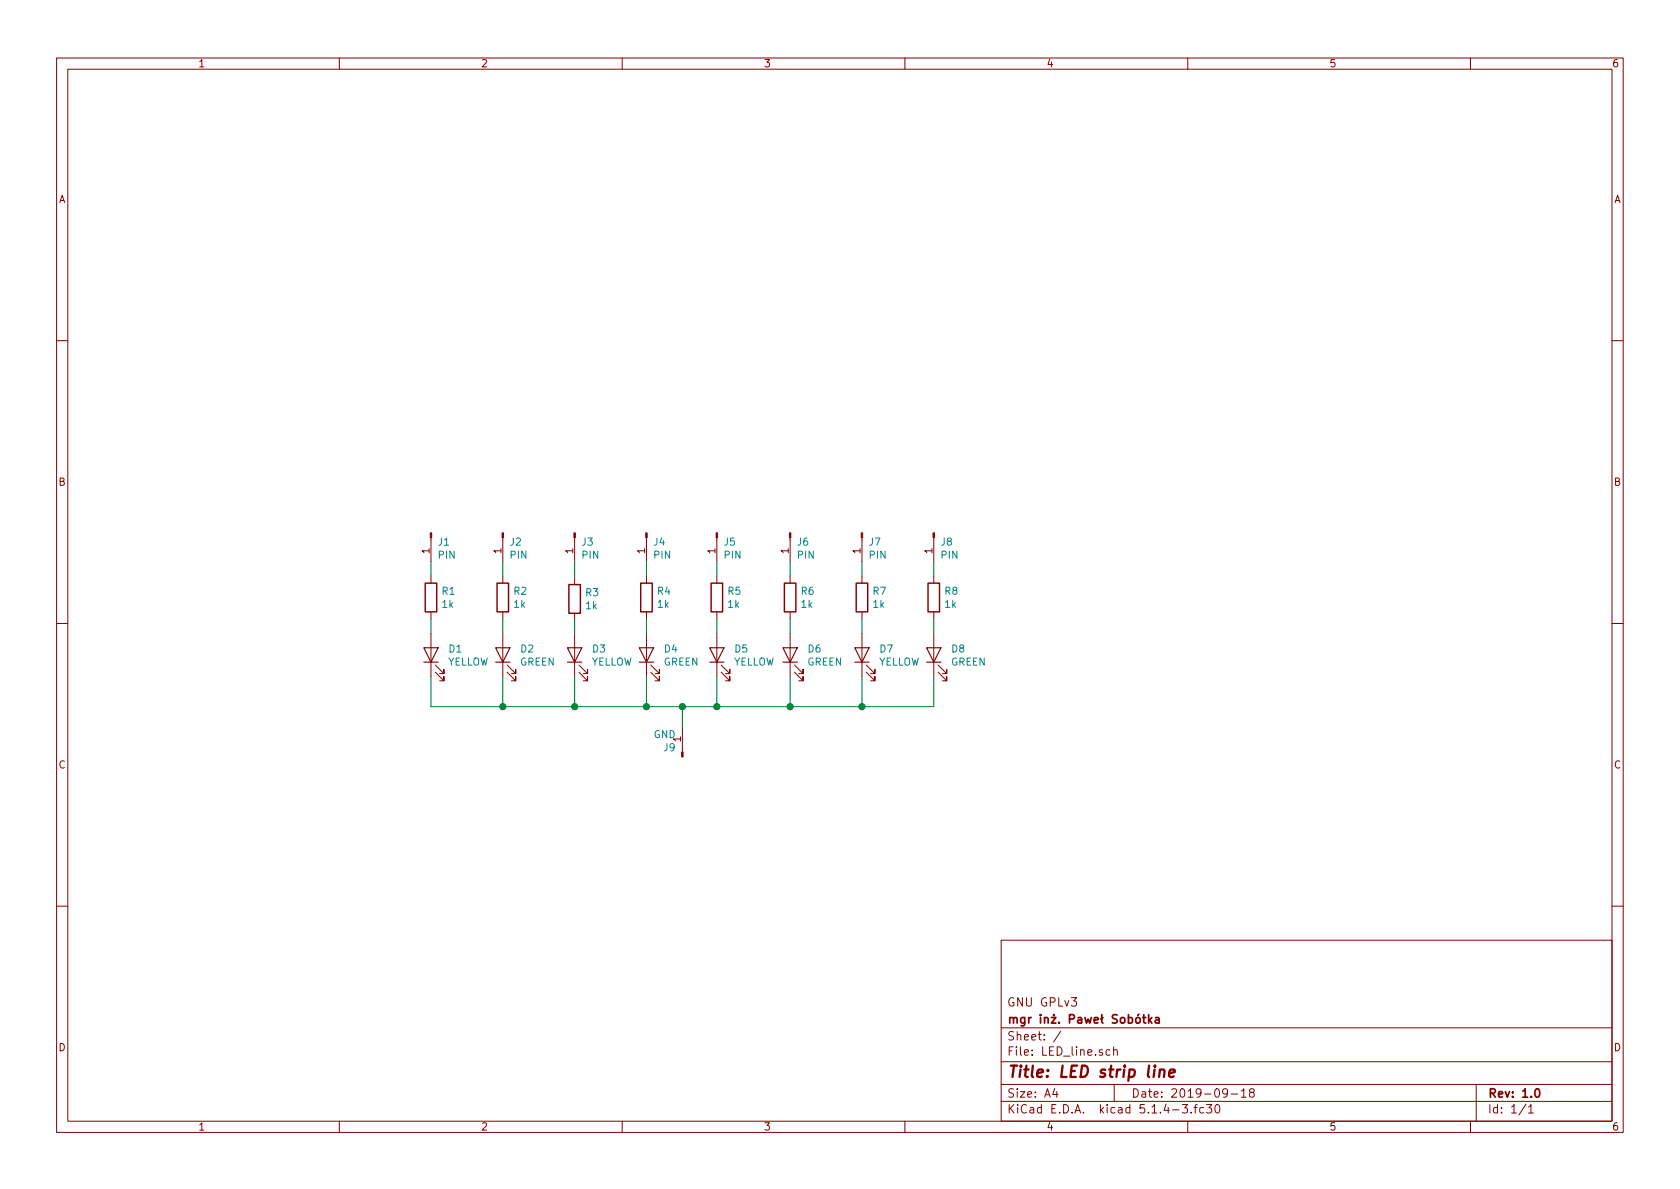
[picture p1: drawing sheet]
EESchema Schematic File Version 4
LIBS:LED_line-cache
EELAYER 30 0
EELAYER END
$Descr A4 11693 8268
encoding utf-8
Sheet 1 1
Title "LED strip line"
Date "2019-09-18"
Rev "1.0"
Comp "mgr inż. Paweł Sobótka"
Comment1 "GNU GPLv3"
Comment2 ""
Comment3 ""
Comment4 ""
$EndDescr
$Comp
L Device:LED D1
U 1 1
P 3000 4550
F 0 "D1" V 3039 4432 50  0000 R CNN
F 1 "YELLOW" V 2948 4432 50  0000 R CNN
F 2 "LED_THT:LED_D3.0mm" H 3000 4550 50  0001 C CNN
F 3 "~" H 3000 4550 50  0001 C CNN
	1    3000 4550
	0    -1   -1   0   
$EndComp
$Comp
L Device:LED D3
U 1 1
P 4000 4550
F 0 "D3" V 4039 4432 50  0000 R CNN
F 1 "YELLOW" V 3948 4432 50  0000 R CNN
F 2 "LED_THT:LED_D3.0mm" H 4000 4550 50  0001 C CNN
F 3 "~" H 4000 4550 50  0001 C CNN
	1    4000 4550
	0    -1   -1   0   
$EndComp
$Comp
L Device:LED D5
U 1 1
P 4990 4550
F 0 "D5" V 5029 4432 50  0000 R CNN
F 1 "YELLOW" V 4938 4432 50  0000 R CNN
F 2 "LED_THT:LED_D3.0mm" H 4990 4550 50  0001 C CNN
F 3 "~" H 4990 4550 50  0001 C CNN
	1    4990 4550
	0    -1   -1   0   
$EndComp
$Comp
L Device:LED D7
U 1 1
P 6000 4550
F 0 "D7" V 6039 4432 50  0000 R CNN
F 1 "YELLOW" V 5948 4432 50  0000 R CNN
F 2 "LED_THT:LED_D3.0mm" H 6000 4550 50  0001 C CNN
F 3 "~" H 6000 4550 50  0001 C CNN
	1    6000 4550
	0    -1   -1   0   
$EndComp
$Comp
L Device:LED D2
U 1 1
P 3500 4550
F 0 "D2" V 3539 4432 50  0000 R CNN
F 1 "GREEN" V 3448 4432 50  0000 R CNN
F 2 "LED_THT:LED_D3.0mm" H 3500 4550 50  0001 C CNN
F 3 "~" H 3500 4550 50  0001 C CNN
	1    3500 4550
	0    -1   -1   0   
$EndComp
$Comp
L Device:LED D4
U 1 1
P 4500 4550
F 0 "D4" V 4539 4432 50  0000 R CNN
F 1 "GREEN" V 4448 4432 50  0000 R CNN
F 2 "LED_THT:LED_D3.0mm" H 4500 4550 50  0001 C CNN
F 3 "~" H 4500 4550 50  0001 C CNN
	1    4500 4550
	0    -1   -1   0   
$EndComp
$Comp
L Device:LED D6
U 1 1
P 5500 4550
F 0 "D6" V 5539 4432 50  0000 R CNN
F 1 "GREEN" V 5448 4432 50  0000 R CNN
F 2 "LED_THT:LED_D3.0mm" H 5500 4550 50  0001 C CNN
F 3 "~" H 5500 4550 50  0001 C CNN
	1    5500 4550
	0    -1   -1   0   
$EndComp
$Comp
L Device:LED D8
U 1 1
P 6500 4550
F 0 "D8" V 6539 4432 50  0000 R CNN
F 1 "GREEN" V 6448 4432 50  0000 R CNN
F 2 "LED_THT:LED_D3.0mm" H 6500 4550 50  0001 C CNN
F 3 "~" H 6500 4550 50  0001 C CNN
	1    6500 4550
	0    -1   -1   0   
$EndComp
$Comp
L Device:R R1
U 1 1
P 3000 4150
F 0 "R1" H 3070 4196 50  0000 L CNN
F 1 "1k" H 3070 4105 50  0000 L CNN
F 2 "Resistor_THT:R_Axial_DIN0204_L3.6mm_D1.6mm_P7.62mm_Horizontal" V 2930 4150 50  0001 C CNN
F 3 "~" H 3000 4150 50  0001 C CNN
	1    3000 4150
	1    0    0    -1  
$EndComp
$Comp
L Device:R R2
U 1 1
P 3500 4150
F 0 "R2" H 3570 4196 50  0000 L CNN
F 1 "1k" H 3570 4105 50  0000 L CNN
F 2 "Resistor_THT:R_Axial_DIN0204_L3.6mm_D1.6mm_P7.62mm_Horizontal" V 3430 4150 50  0001 C CNN
F 3 "~" H 3500 4150 50  0001 C CNN
	1    3500 4150
	1    0    0    -1  
$EndComp
$Comp
L Device:R R3
U 1 1
P 4000 4160
F 0 "R3" H 4070 4206 50  0000 L CNN
F 1 "1k" H 4070 4115 50  0000 L CNN
F 2 "Resistor_THT:R_Axial_DIN0204_L3.6mm_D1.6mm_P7.62mm_Horizontal" V 3930 4160 50  0001 C CNN
F 3 "~" H 4000 4160 50  0001 C CNN
	1    4000 4160
	1    0    0    -1  
$EndComp
$Comp
L Device:R R4
U 1 1
P 4500 4150
F 0 "R4" H 4570 4196 50  0000 L CNN
F 1 "1k" H 4570 4105 50  0000 L CNN
F 2 "Resistor_THT:R_Axial_DIN0204_L3.6mm_D1.6mm_P7.62mm_Horizontal" V 4430 4150 50  0001 C CNN
F 3 "~" H 4500 4150 50  0001 C CNN
	1    4500 4150
	1    0    0    -1  
$EndComp
$Comp
L Device:R R5
U 1 1
P 4990 4150
F 0 "R5" H 5060 4196 50  0000 L CNN
F 1 "1k" H 5060 4105 50  0000 L CNN
F 2 "Resistor_THT:R_Axial_DIN0204_L3.6mm_D1.6mm_P7.62mm_Horizontal" V 4920 4150 50  0001 C CNN
F 3 "~" H 4990 4150 50  0001 C CNN
	1    4990 4150
	1    0    0    -1  
$EndComp
$Comp
L Device:R R6
U 1 1
P 5500 4150
F 0 "R6" H 5570 4196 50  0000 L CNN
F 1 "1k" H 5570 4105 50  0000 L CNN
F 2 "Resistor_THT:R_Axial_DIN0204_L3.6mm_D1.6mm_P7.62mm_Horizontal" V 5430 4150 50  0001 C CNN
F 3 "~" H 5500 4150 50  0001 C CNN
	1    5500 4150
	1    0    0    -1  
$EndComp
$Comp
L Device:R R7
U 1 1
P 6000 4150
F 0 "R7" H 6070 4196 50  0000 L CNN
F 1 "1k" H 6070 4105 50  0000 L CNN
F 2 "Resistor_THT:R_Axial_DIN0204_L3.6mm_D1.6mm_P7.62mm_Horizontal" V 5930 4150 50  0001 C CNN
F 3 "~" H 6000 4150 50  0001 C CNN
	1    6000 4150
	1    0    0    -1  
$EndComp
$Comp
L Device:R R8
U 1 1
P 6500 4150
F 0 "R8" H 6570 4196 50  0000 L CNN
F 1 "1k" H 6570 4105 50  0000 L CNN
F 2 "Resistor_THT:R_Axial_DIN0204_L3.6mm_D1.6mm_P7.62mm_Horizontal" V 6430 4150 50  0001 C CNN
F 3 "~" H 6500 4150 50  0001 C CNN
	1    6500 4150
	1    0    0    -1  
$EndComp
Wire Wire Line
	3000 4700 3000 4910
Wire Wire Line
	3000 4910 3500 4910
Wire Wire Line
	6500 4910 6500 4700
Wire Wire Line
	3500 4700 3500 4910
Connection ~ 3500 4910
Wire Wire Line
	3500 4910 4000 4910
Wire Wire Line
	4000 4700 4000 4910
Connection ~ 4000 4910
Wire Wire Line
	4500 4700 4500 4910
Connection ~ 4500 4910
Wire Wire Line
	4990 4700 4990 4910
Connection ~ 4990 4910
Wire Wire Line
	4990 4910 5500 4910
Wire Wire Line
	5500 4700 5500 4910
Connection ~ 5500 4910
Wire Wire Line
	5500 4910 6000 4910
Wire Wire Line
	6000 4700 6000 4910
Connection ~ 6000 4910
Wire Wire Line
	6000 4910 6500 4910
Wire Wire Line
	6500 4300 6500 4400
Wire Wire Line
	6000 4300 6000 4400
Wire Wire Line
	5500 4300 5500 4400
Wire Wire Line
	4990 4300 4990 4400
Wire Wire Line
	4500 4300 4500 4400
Wire Wire Line
	4000 4310 4000 4400
Wire Wire Line
	3500 4300 3500 4400
Wire Wire Line
	3000 4300 3000 4400
$Comp
L Connector:Conn_01x01_Male J1
U 1 1
P 3000 3700
F 0 "J1" V 3062 3744 50  0000 L CNN
F 1 "PIN" V 3153 3744 50  0000 L CNN
F 2 "LED_line:pin_in_01x01" H 3000 3700 50  0001 C CNN
F 3 "~" H 3000 3700 50  0001 C CNN
	1    3000 3700
	0    1    1    0   
$EndComp
$Comp
L Connector:Conn_01x01_Male J2
U 1 1
P 3500 3700
F 0 "J2" V 3562 3744 50  0000 L CNN
F 1 "PIN" V 3653 3744 50  0000 L CNN
F 2 "LED_line:pin_in_01x01" H 3500 3700 50  0001 C CNN
F 3 "~" H 3500 3700 50  0001 C CNN
	1    3500 3700
	0    1    1    0   
$EndComp
$Comp
L Connector:Conn_01x01_Male J3
U 1 1
P 4000 3700
F 0 "J3" V 4062 3744 50  0000 L CNN
F 1 "PIN" V 4153 3744 50  0000 L CNN
F 2 "LED_line:pin_in_01x01" H 4000 3700 50  0001 C CNN
F 3 "~" H 4000 3700 50  0001 C CNN
	1    4000 3700
	0    1    1    0   
$EndComp
$Comp
L Connector:Conn_01x01_Male J4
U 1 1
P 4500 3700
F 0 "J4" V 4562 3744 50  0000 L CNN
F 1 "PIN" V 4653 3744 50  0000 L CNN
F 2 "LED_line:pin_in_01x01" H 4500 3700 50  0001 C CNN
F 3 "~" H 4500 3700 50  0001 C CNN
	1    4500 3700
	0    1    1    0   
$EndComp
$Comp
L Connector:Conn_01x01_Male J5
U 1 1
P 4990 3700
F 0 "J5" V 5052 3744 50  0000 L CNN
F 1 "PIN" V 5143 3744 50  0000 L CNN
F 2 "LED_line:pin_in_01x01" H 4990 3700 50  0001 C CNN
F 3 "~" H 4990 3700 50  0001 C CNN
	1    4990 3700
	0    1    1    0   
$EndComp
$Comp
L Connector:Conn_01x01_Male J6
U 1 1
P 5500 3700
F 0 "J6" V 5562 3744 50  0000 L CNN
F 1 "PIN" V 5653 3744 50  0000 L CNN
F 2 "LED_line:pin_in_01x01" H 5500 3700 50  0001 C CNN
F 3 "~" H 5500 3700 50  0001 C CNN
	1    5500 3700
	0    1    1    0   
$EndComp
$Comp
L Connector:Conn_01x01_Male J7
U 1 1
P 6000 3700
F 0 "J7" V 6062 3744 50  0000 L CNN
F 1 "PIN" V 6153 3744 50  0000 L CNN
F 2 "LED_line:pin_in_01x01" H 6000 3700 50  0001 C CNN
F 3 "~" H 6000 3700 50  0001 C CNN
	1    6000 3700
	0    1    1    0   
$EndComp
$Comp
L Connector:Conn_01x01_Male J8
U 1 1
P 6500 3700
F 0 "J8" V 6562 3744 50  0000 L CNN
F 1 "PIN" V 6653 3744 50  0000 L CNN
F 2 "LED_line:pin_in_01x01" H 6500 3700 50  0001 C CNN
F 3 "~" H 6500 3700 50  0001 C CNN
	1    6500 3700
	0    1    1    0   
$EndComp
Wire Wire Line
	3000 3900 3000 4000
Wire Wire Line
	3500 3900 3500 4000
Wire Wire Line
	4000 3900 4000 4010
Wire Wire Line
	4500 3900 4500 4000
Wire Wire Line
	4990 3900 4990 4000
Wire Wire Line
	5500 3900 5500 4000
Wire Wire Line
	6000 3900 6000 4000
Wire Wire Line
	6500 3900 6500 4000
Wire Wire Line
	4000 4910 4500 4910
$Comp
L Connector:Conn_01x01_Male J9
U 1 1
P 4750 5260
F 0 "J9" V 4812 5304 50  0000 L CNN
F 1 "GND" V 4903 5304 50  0000 L CNN
F 2 "LED_line:pin_in_01x01" H 4750 5260 50  0001 C CNN
F 3 "~" H 4750 5260 50  0001 C CNN
	1    4750 5260
	0    -1   -1   0   
$EndComp
Wire Wire Line
	4750 5060 4750 4910
Wire Wire Line
	4500 4910 4750 4910
Connection ~ 4750 4910
Wire Wire Line
	4750 4910 4990 4910
$EndSCHEMATC
